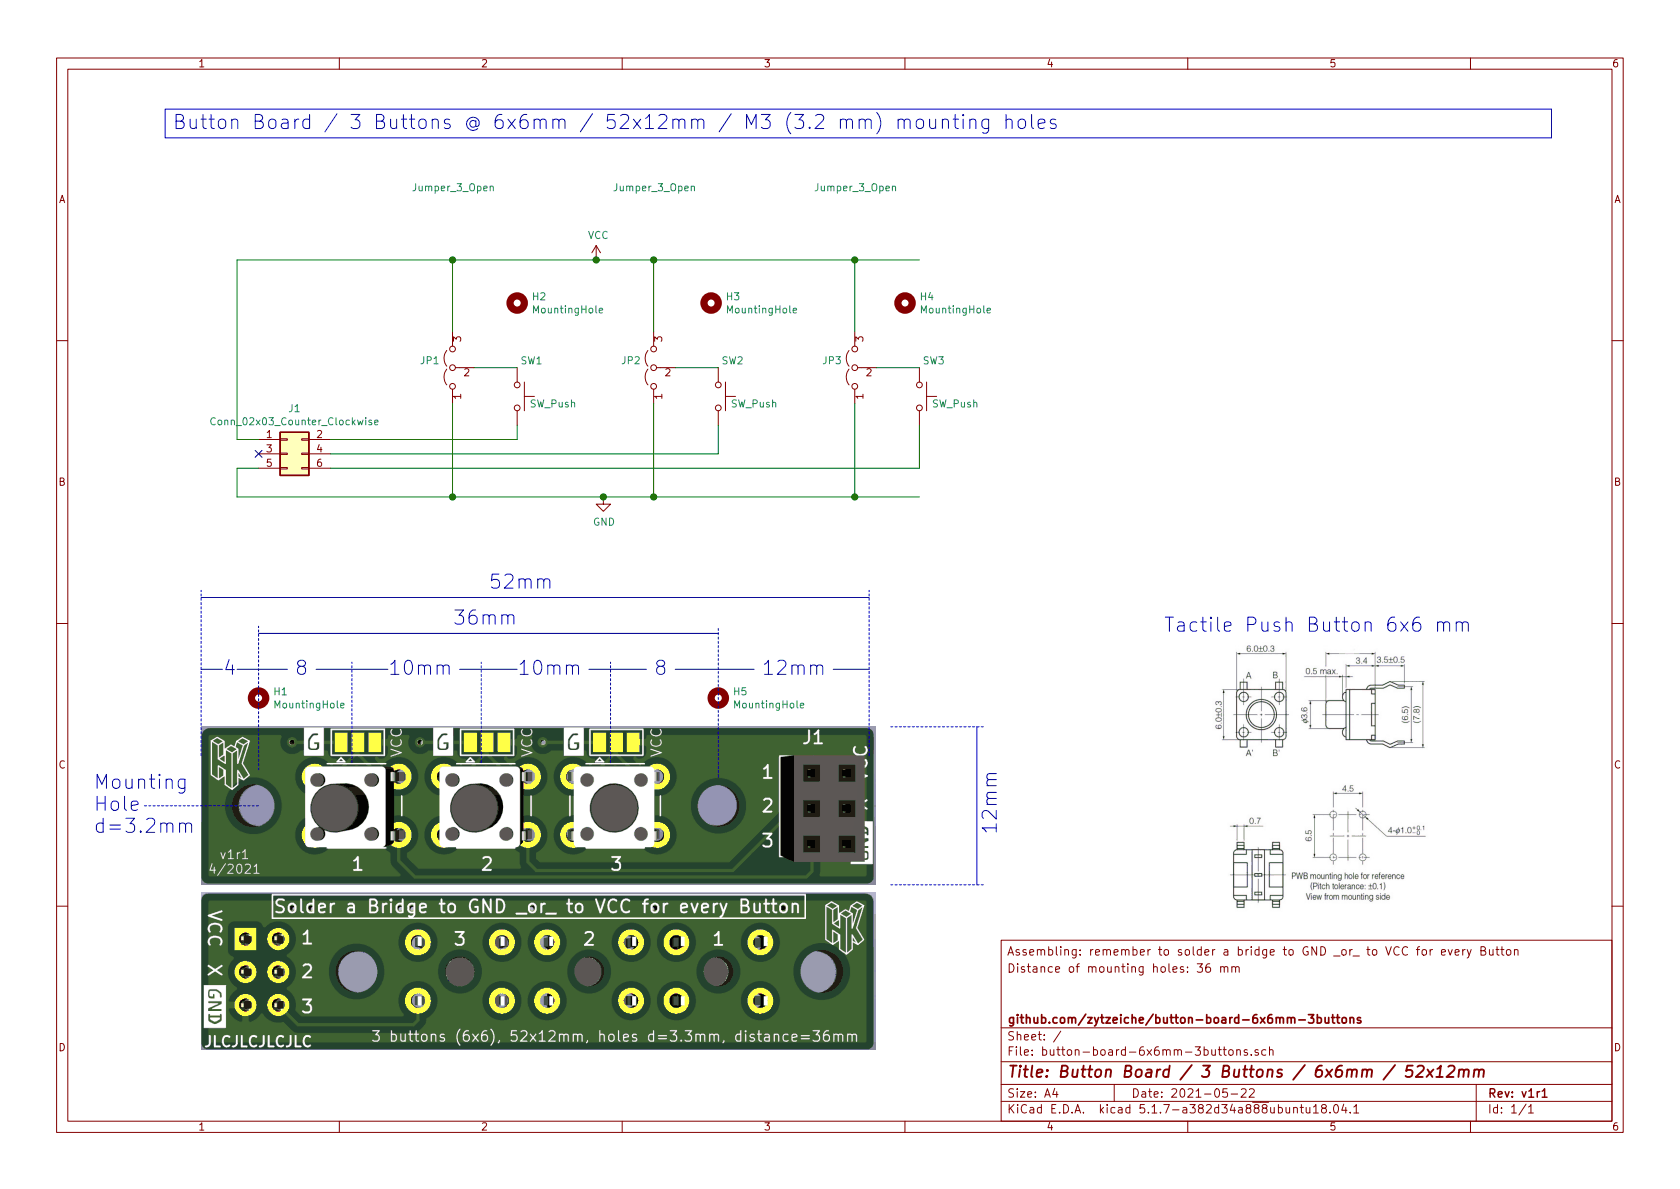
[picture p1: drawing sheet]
EESchema Schematic File Version 4
EELAYER 30 0
EELAYER END
$Descr A4 11693 8268
encoding utf-8
Sheet 1 1
Title "Button Board / 3 Buttons / 6x6mm / 52x12mm"
Date "2021-05-22"
Rev "v1r1"
Comp "github.com/zytzeiche/button-board-6x6mm-3buttons"
Comment1 ""
Comment2 ""
Comment3 "Distance of mounting holes: 36 mm"
Comment4 "Assembling: remember to solder a bridge to GND _or_ to VCC for every Button"
$EndDescr
$Comp
L Switch:SW_Push SW1
U 1 1
P 3600 2750
F 0 "SW1" V 3350 2850 50  0000 C CNN
F 1 "SW_Push" V 3650 3000 50  0000 C CNN
F 2 "Button_Switch_THT:SW_PUSH_6mm_H7.3mm" H 3600 2950 50  0001 C CNN
F 3 "~" H 3600 2950 50  0001 C CNN
	1    3600 2750
	0    1    1    0   
$EndComp
$Comp
L Switch:SW_Push SW2
U 1 1
P 5000 2750
F 0 "SW2" V 4750 2850 50  0000 C CNN
F 1 "SW_Push" V 5050 3000 50  0000 C CNN
F 2 "Button_Switch_THT:SW_PUSH_6mm_H7.3mm" H 5000 2950 50  0001 C CNN
F 3 "~" H 5000 2950 50  0001 C CNN
	1    5000 2750
	0    1    1    0   
$EndComp
$Comp
L power:GND #PWR0101
U 1 1
P 4200 3450
F 0 "#PWR0101" H 4200 3200 50  0001 C CNN
F 1 "GND" H 4205 3277 50  0000 C CNN
F 2 "" H 4200 3450 50  0001 C CNN
F 3 "" H 4200 3450 50  0001 C CNN
	1    4200 3450
	1    0    0    -1  
$EndComp
$Comp
L Mechanical:MountingHole H1
U 1 1
P 1800 4850
F 0 "H1" H 1900 4896 50  0000 L CNN
F 1 "MountingHole" H 1900 4805 50  0000 L CNN
F 2 "MountingHole:MountingHole_3.2mm_M3" H 1800 4850 50  0001 C CNN
F 3 "~" H 1800 4850 50  0001 C CNN
	1    1800 4850
	1    0    0    -1  
$EndComp
$Comp
L Mechanical:MountingHole H2
U 1 1
P 3600 2100
F 0 "H2" H 3700 2146 50  0000 L CNN
F 1 "MountingHole" H 3700 2055 50  0000 L CNN
F 2 "MountingHole:MountingHole_2.2mm_M2" H 3600 2100 50  0001 C CNN
F 3 "~" H 3600 2100 50  0001 C CNN
	1    3600 2100
	1    0    0    -1  
$EndComp
$Comp
L Mechanical:MountingHole H3
U 1 1
P 4950 2100
F 0 "H3" H 5050 2146 50  0000 L CNN
F 1 "MountingHole" H 5050 2055 50  0000 L CNN
F 2 "MountingHole:MountingHole_2.2mm_M2" H 4950 2100 50  0001 C CNN
F 3 "~" H 4950 2100 50  0001 C CNN
	1    4950 2100
	1    0    0    -1  
$EndComp
$Comp
L Mechanical:MountingHole H4
U 1 1
P 6300 2100
F 0 "H4" H 6400 2146 50  0000 L CNN
F 1 "MountingHole" H 6400 2055 50  0000 L CNN
F 2 "MountingHole:MountingHole_2.2mm_M2" H 6300 2100 50  0001 C CNN
F 3 "~" H 6300 2100 50  0001 C CNN
	1    6300 2100
	1    0    0    -1  
$EndComp
$Comp
L Mechanical:MountingHole H5
U 1 1
P 5000 4850
F 0 "H5" H 5100 4896 50  0000 L CNN
F 1 "MountingHole" H 5100 4805 50  0000 L CNN
F 2 "MountingHole:MountingHole_3.2mm_M3" H 5000 4850 50  0001 C CNN
F 3 "~" H 5000 4850 50  0001 C CNN
	1    5000 4850
	1    0    0    -1  
$EndComp
Text Notes 1200 900  0    98   ~ 0
Button Board / 3 Buttons @ 6x6mm / 52x12mm / M3 (3.2 mm) mounting holes
$Comp
L Jumper:Jumper_3_Open JP1
U 1 1
P 3150 2550
F 0 "JP1" V 3196 2637 50  0000 L CNN
F 1 "Jumper_3_Open" V 4400 2250 50  0000 L CNN
F 2 "Jumper:SolderJumper-3_P1.3mm_Open_Pad1.0x1.5mm" H 3150 2550 50  0001 C CNN
F 3 "~" H 3150 2550 50  0001 C CNN
	1    3150 2550
	0    -1   -1   0   
$EndComp
$Comp
L power:VCC #PWR01
U 1 1
P 4150 1800
F 0 "#PWR01" H 4150 1650 50  0001 C CNN
F 1 "VCC" H 4165 1973 50  0000 C CNN
F 2 "" H 4150 1800 50  0001 C CNN
F 3 "" H 4150 1800 50  0001 C CNN
	1    4150 1800
	1    0    0    -1  
$EndComp
Wire Notes Line
	1400 5250 1400 4100
Wire Notes Line
	6050 5250 6050 4100
Wire Notes Line style solid
	1400 4150 6050 4150
Text Notes 3400 4100 0    98   ~ 0
52mm
Wire Notes Line
	6200 5050 6850 5050
Wire Notes Line
	6200 6150 6850 6150
Wire Notes Line style solid
	6800 5050 6800 6150
Text Notes 6950 5350 3    98   ~ 0
12mm
Wire Notes Line
	1800 5350 1800 4350
Wire Notes Line
	5000 5400 5000 4350
Wire Notes Line style solid
	5000 4400 1800 4400
Text Notes 3150 4350 0    98   ~ 0
36mm
Text Notes 1550 4700 0    98   ~ 0
4
Wire Notes Line
	2450 5300 2450 4600
Wire Notes Line
	3350 5300 3350 4600
Wire Notes Line
	4250 5300 4250 4600
Text Notes 2050 4700 0    98   ~ 0
8
Text Notes 2700 4700 0    98   ~ 0
10mm
Text Notes 3600 4700 0    98   ~ 0
10mm
Text Notes 4550 4700 0    98   ~ 0
8
Wire Notes Line style solid
	1400 4650 1550 4650
Wire Notes Line style solid
	1650 4650 2000 4650
Wire Notes Line style solid
	2200 4650 2700 4650
Wire Notes Line style solid
	3200 4650 3600 4650
Wire Notes Line style solid
	4100 4650 4500 4650
Wire Notes Line style solid
	4700 4650 5250 4650
Wire Notes Line style solid
	5800 4650 6050 4650
Text Notes 5300 4700 0    98   ~ 0
12mm
$Comp
L Switch:SW_Push SW3
U 1 1
P 6400 2750
F 0 "SW3" V 6150 2850 50  0000 C CNN
F 1 "SW_Push" V 6450 3000 50  0000 C CNN
F 2 "Button_Switch_THT:SW_PUSH_6mm_H7.3mm" H 6400 2950 50  0001 C CNN
F 3 "~" H 6400 2950 50  0001 C CNN
	1    6400 2750
	0    1    1    0   
$EndComp
$Comp
L Jumper:Jumper_3_Open JP2
U 1 1
P 4550 2550
F 0 "JP2" V 4596 2637 50  0000 L CNN
F 1 "Jumper_3_Open" V 5800 2250 50  0000 L CNN
F 2 "Jumper:SolderJumper-3_P1.3mm_Open_Pad1.0x1.5mm" H 4550 2550 50  0001 C CNN
F 3 "~" H 4550 2550 50  0001 C CNN
	1    4550 2550
	0    -1   -1   0   
$EndComp
$Comp
L Jumper:Jumper_3_Open JP3
U 1 1
P 5950 2550
F 0 "JP3" V 5996 2637 50  0000 L CNN
F 1 "Jumper_3_Open" V 7200 2250 50  0000 L CNN
F 2 "Jumper:SolderJumper-3_P1.3mm_Open_Pad1.0x1.5mm" H 5950 2550 50  0001 C CNN
F 3 "~" H 5950 2550 50  0001 C CNN
	1    5950 2550
	0    -1   -1   0   
$EndComp
Wire Wire Line
	3600 2550 3300 2550
Wire Wire Line
	5000 2550 4700 2550
Wire Wire Line
	6400 2550 6100 2550
$Comp
L Connector_Generic:Conn_02x03_Odd_Even J1
U 1 1
P 2000 3150
F 0 "J1" H 2050 3467 50  0000 C CNN
F 1 "Conn_02x03_Counter_Clockwise" H 2050 3376 50  0000 C CNN
F 2 "Connector_PinSocket_2.54mm:PinSocket_2x03_P2.54mm_Vertical" H 2000 3150 50  0001 C CNN
F 3 "~" H 2000 3150 50  0001 C CNN
	1    2000 3150
	1    0    0    -1  
$EndComp
Wire Wire Line
	3600 2950 3600 3050
Wire Wire Line
	3600 3050 2300 3050
Wire Wire Line
	5000 2950 5000 3150
Wire Wire Line
	5000 3150 2300 3150
Wire Wire Line
	6400 2950 6400 3250
Wire Wire Line
	6400 3250 2300 3250
Wire Wire Line
	4200 3450 4550 3450
Wire Wire Line
	4200 3450 3150 3450
Wire Wire Line
	1650 3450 1650 3250
Wire Wire Line
	1650 3250 1800 3250
Connection ~ 4200 3450
Wire Wire Line
	6400 1800 5950 1800
Wire Wire Line
	1650 1800 1650 3050
Wire Wire Line
	1650 3050 1800 3050
Connection ~ 4150 1800
Wire Wire Line
	4150 1800 3150 1800
NoConn ~ 1800 3150
Wire Wire Line
	3150 2800 3150 3450
Connection ~ 3150 3450
Wire Wire Line
	3150 3450 1650 3450
Wire Wire Line
	3150 2300 3150 1800
Connection ~ 3150 1800
Wire Wire Line
	3150 1800 1650 1800
Wire Wire Line
	5950 2300 5950 1800
Connection ~ 5950 1800
Wire Wire Line
	5950 1800 4550 1800
Wire Wire Line
	5950 2800 5950 3450
Connection ~ 5950 3450
Wire Wire Line
	5950 3450 6400 3450
Wire Wire Line
	4550 2300 4550 1800
Connection ~ 4550 1800
Wire Wire Line
	4550 1800 4150 1800
Wire Wire Line
	4550 2800 4550 3450
Connection ~ 4550 3450
Wire Wire Line
	4550 3450 5950 3450
Wire Notes Line style solid
	1150 950  10800 950 
Wire Notes Line style solid
	10800 950  10800 750 
Wire Notes Line style solid
	10800 750  1150 750 
Wire Notes Line style solid
	1150 750  1150 950 
Text Notes 8100 4400 0    98   ~ 0
Tactile Push Button 6x6 mm
Wire Notes Line
	1800 5600 1000 5600
Text Notes 650  5800 0    98   ~ 0
Mounting\nHole\nd=3.2mm
$EndSCHEMATC
